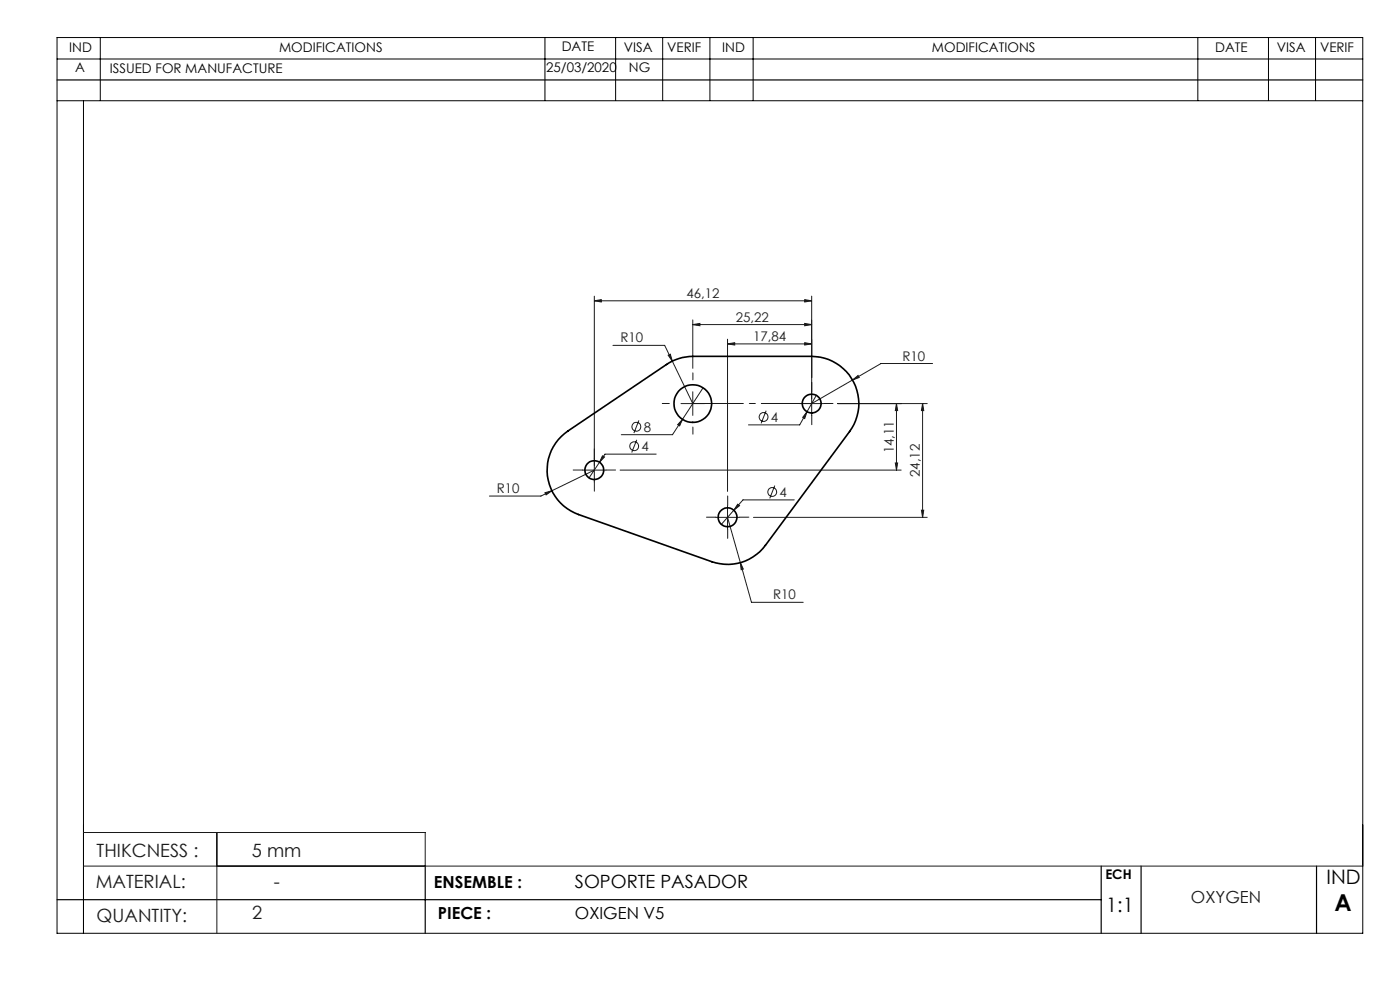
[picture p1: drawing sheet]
<svg xmlns="http://www.w3.org/2000/svg" width="297mm" height="210mm" viewBox="0 0 297 210" stroke-linecap="round" stroke-linejoin="round" font-family="sans-serif">
<g fill="none" stroke="#191924" stroke-width=".21">
<path d="M126.1 63.8l1.5-.2v.5zM126.1 62.8v39.4M126.1 63.8h46.1M130 73.3h11l6 12.3M141.7 75.3l.5-.2 .4 1.5zM147 68.9l1.5-.3v.5zM147 67.9v10.2M147 68.9h25.2M154.3 72.9l1.6-.2v.5zM154.3 72v32.2M154.3 72.9h17.9M170.7 72.7l1.5 .2-1.5 .3z"/>
<path d="M170.7 63.6l1.5 .2-1.5 .3zM170.7 68.6l1.5 .3-1.5 .2zM172.2 62.8v25.3M197.8 77.1h-10.9l-6 3.5M123.6 99.7h5M126.1 99.7l-9 4.4M127.2 98.1l-2.2 3.3M127.8 96.7l.4 .2-1 1.2zM131.6 99.7h59.6M135.1 93.3l-1.1 2.7M135.5 89.2l-1 2.7M139.2 96.3h-10.9l-1.1 1.8"/>
<path d="M144.5 85.6h5M144.8 89l-.6 1.3-.4-.2zM147 83.1v5M149.2 82.3l-6.5 9.9h-10.9M162.5 87.1l-1 2.7M169.7 85.6h5M171.2 87.3l-.5 1.5-.4-.3zM171.2 87.3l-1.5 2.8h-10.9M173.2 83.8l-2 3.5M177.7 85.6h19M180.9 80.6l1.1-1 .3 .5zM180.9 80.6l-8.7 5"/>
<path d="M189.9 98.2h.5l-.2 1.5zM190.2 85.6l.2 1.5h-.5zM190.2 85.6v14.1M195.7 85.6l.3 1.5h-.5zM195.7 85.6v24.1M115.6 104.5l1.5-.4-1.2 .9zM117.1 104.1l-2.3 1.1h-11M151.8 109.7h5M154.3 109.7l5.1 18.1h11M154.3 107.2v5M155.7 108.2l-2.7 3M156.5 107l.4 .3-1.2 .9z"/>
<path d="M157.1 119.3l.6 1.4-.5 .2zM159.8 109.7h36.9M164.4 103l-1.1 2.7M168.5 106h-10.9l-1.9 2.2M195.5 108.2h.5l-.3 1.5zM17.7 176.6h72.5v7.1M46 176.6v21.4M17.7 183.7h271.4"/>
<circle cx="134.5" cy="94.7" r=".93"/>
<circle cx="135" cy="90.5" r=".94"/>
<circle cx="162" cy="88.5" r=".94"/>
<circle cx="163.8" cy="104.4" r=".94"/>
</g>
<g fill="none" stroke="#191924" stroke-width=".21" stroke-dasharray="15.2 1.3 1.3 1.3">
<path d="M123.6 99.7h-2M126.1 97.2v-2M128.6 99.7h2M142 85.6h-1.5M147 90.6v1.5M147 80.6v-1.5M152 85.6h1.5M169.7 85.6h-2M172.2 88.1v2M172.2 83.1v-2M174.7 85.6h2M126.1 102.2v2"/>
<path d="M151.9 109.7h-2M154.4 112.2v2M154.4 107.2v-2M156.9 109.7h2"/>
</g>
<g fill="none" stroke="#000" stroke-width=".21">
<path d="M12.1 12.5h277M12.1 8h277v190h-277zM21.3 8v13.3M115.6 8v13.3M130.6 8v13.3M140.6 8v13.3M150.6 8v13.3M159.8 8v13.3M254.1 8v13.3M269.1 8v13.3M279.1 8v13.3M12.1 21.4h277"/>
<path d="M17.7 21.4v176.6"/>
</g>
<path d="M12.1 17h277M12.1 190.8h221.5M90.2 183.7v14.3M233.6 183.7v14.3M242.1 183.7v14.3M279.3 183.7v14.3" fill="none" stroke="#000" stroke-width=".25"/>
<path d="M172.2 85.6h-25.2" fill="none" stroke="#191924" stroke-width=".21" stroke-dasharray="15.2 1.3 1.3 1.3" stroke-dashoffset="4.5"/>
<g fill="#191924">
<path d="M170.7 63.6l1.5 .2-1.5 .3zM126.1 63.8l1.5-.2v.5z"/>
<path d="M154.3 72.9l1.6-.2v.5zM170.7 72.7l1.5 .2-1.5 .3zM115.6 104.5l.3 .5 1.2-.9zM157.1 119.3l.1 1.6 .5-.2zM180.9 80.6l1.4-.5-.3-.5zM127.8 96.7l-.6 1.4 1-1.2zM156.5 107l-.8 1.2 1.2-.9zM144.8 89l-1 1.1 .4 .2zM171.2 87.3l-.9 1.2 .4 .3zM141.7 75.3l.9 1.3-.4-1.5z"/>
<path d="M170.7 68.6l1.5 .3-1.5 .2zM147 68.9l1.5-.3v.5z"/>
<path d="M190.2 85.6l.2 1.5h-.5zM189.9 98.2h.5l-.2 1.5zM195.7 85.6l.3 1.5h-.5zM195.5 108.2h.5l-.3 1.5z"/>
</g>
<g fill="none" stroke="#000" stroke-width=".35">
<path d="M119.1 92.6l1.4-1.2 20.9-14.1a10.1 10.1 0 0 1 5.6-1.7h25.2a10 10 0 0 1 8.9 5.5 10 10 0 0 1-.9 10.4l-17.8 24.2a9.9 9.9 0 0 1-11.4 3.5l-28.3-10.1a10 10 0 0 1-3.6-16.5z"/>
<circle cx="126.1" cy="99.7" r="2"/>
<circle cx="147" cy="85.6" r="4"/>
<circle cx="172.2" cy="85.6" r="2.01"/>
<circle cx="154.3" cy="109.7" r="2"/>
</g>
<text font-size="4.9" x="283.1" y="193.3">A</text>
<g font-size="4.2">
<text x="281.4" y="187.6">IND</text>
<text x="234.7" y="193.4">1:1</text>
</g>
<g font-size="3.9" fill="#191924">
<text x="20.5" y="181.8">THIKCNESS :</text>
<text x="53.5" y="181.8">5 mm</text>
<text x="20.3" y="188.3">MATERIAL:</text>
<text x="58.1" y="188.4">-</text>
<text x="20.5" y="195.5">QUANTITY:</text>
<text x="53.5" y="195">2</text>
</g>
<text font-size="3.9" x="122" y="188.4">SOPORTE PASADOR</text>
<g font-size="3.5">
<text x="92.1" y="188.4">ENSEMBLE :</text>
<text x="92.9" y="195">PIECE :</text>
<text x="122" y="195">OXIGEN V5</text>
</g>
<text font-size="3.5" fill="#191924" x="252.7" y="191.5">OXYGEN</text>
<g font-size="2.8">
<text x="14.7" y="11">IND</text>
<text x="59.2" y="11">MODIFICATIONS</text>
<text x="119.2" y="10.9">DATE</text>
<text x="132.4" y="11">VISA</text>
<text x="141.5" y="11">VERIF</text>
<text x="153.2" y="11">IND</text>
<text x="197.7" y="11">MODIFICATIONS</text>
<text x="257.8" y="11">DATE</text>
<text x="270.9" y="11">VISA</text>
<text x="280" y="11.1">VERIF</text>
<text x="16" y="15.3">A</text>
<text x="23.3" y="15.5">ISSUED FOR MANUFACTURE</text>
<text x="115.9" y="15.3">25/03/2020</text>
<text x="133.4" y="15.3">NG</text>
<text x="234.5" y="186.5">ECH</text>
</g>
<g font-size="2.8" fill="#191924">
<text x="145.6" y="63.2">46,12</text>
<text x="156.1" y="68.2">25,22</text>
<text x="131.6" y="72.6">R10</text>
<text x="159.8" y="72.3">17,84</text>
<text x="191.5" y="76.5">R10</text>
<text x="163.6" y="89.5">4</text>
<text x="136.1" y="95.7">4</text>
<text x="136.6" y="91.6">8</text>
<text x="189.6" y="96.2" transform="rotate(-90 189.6 96.2)">14,11</text>
<text x="195.1" y="101.2" transform="rotate(-90 195.1 101.2)">24,12</text>
<text x="105.4" y="104.6">R10</text>
<text x="165.4" y="105.4">4</text>
<text x="164" y="127.1">R10</text>
</g>
</svg>
